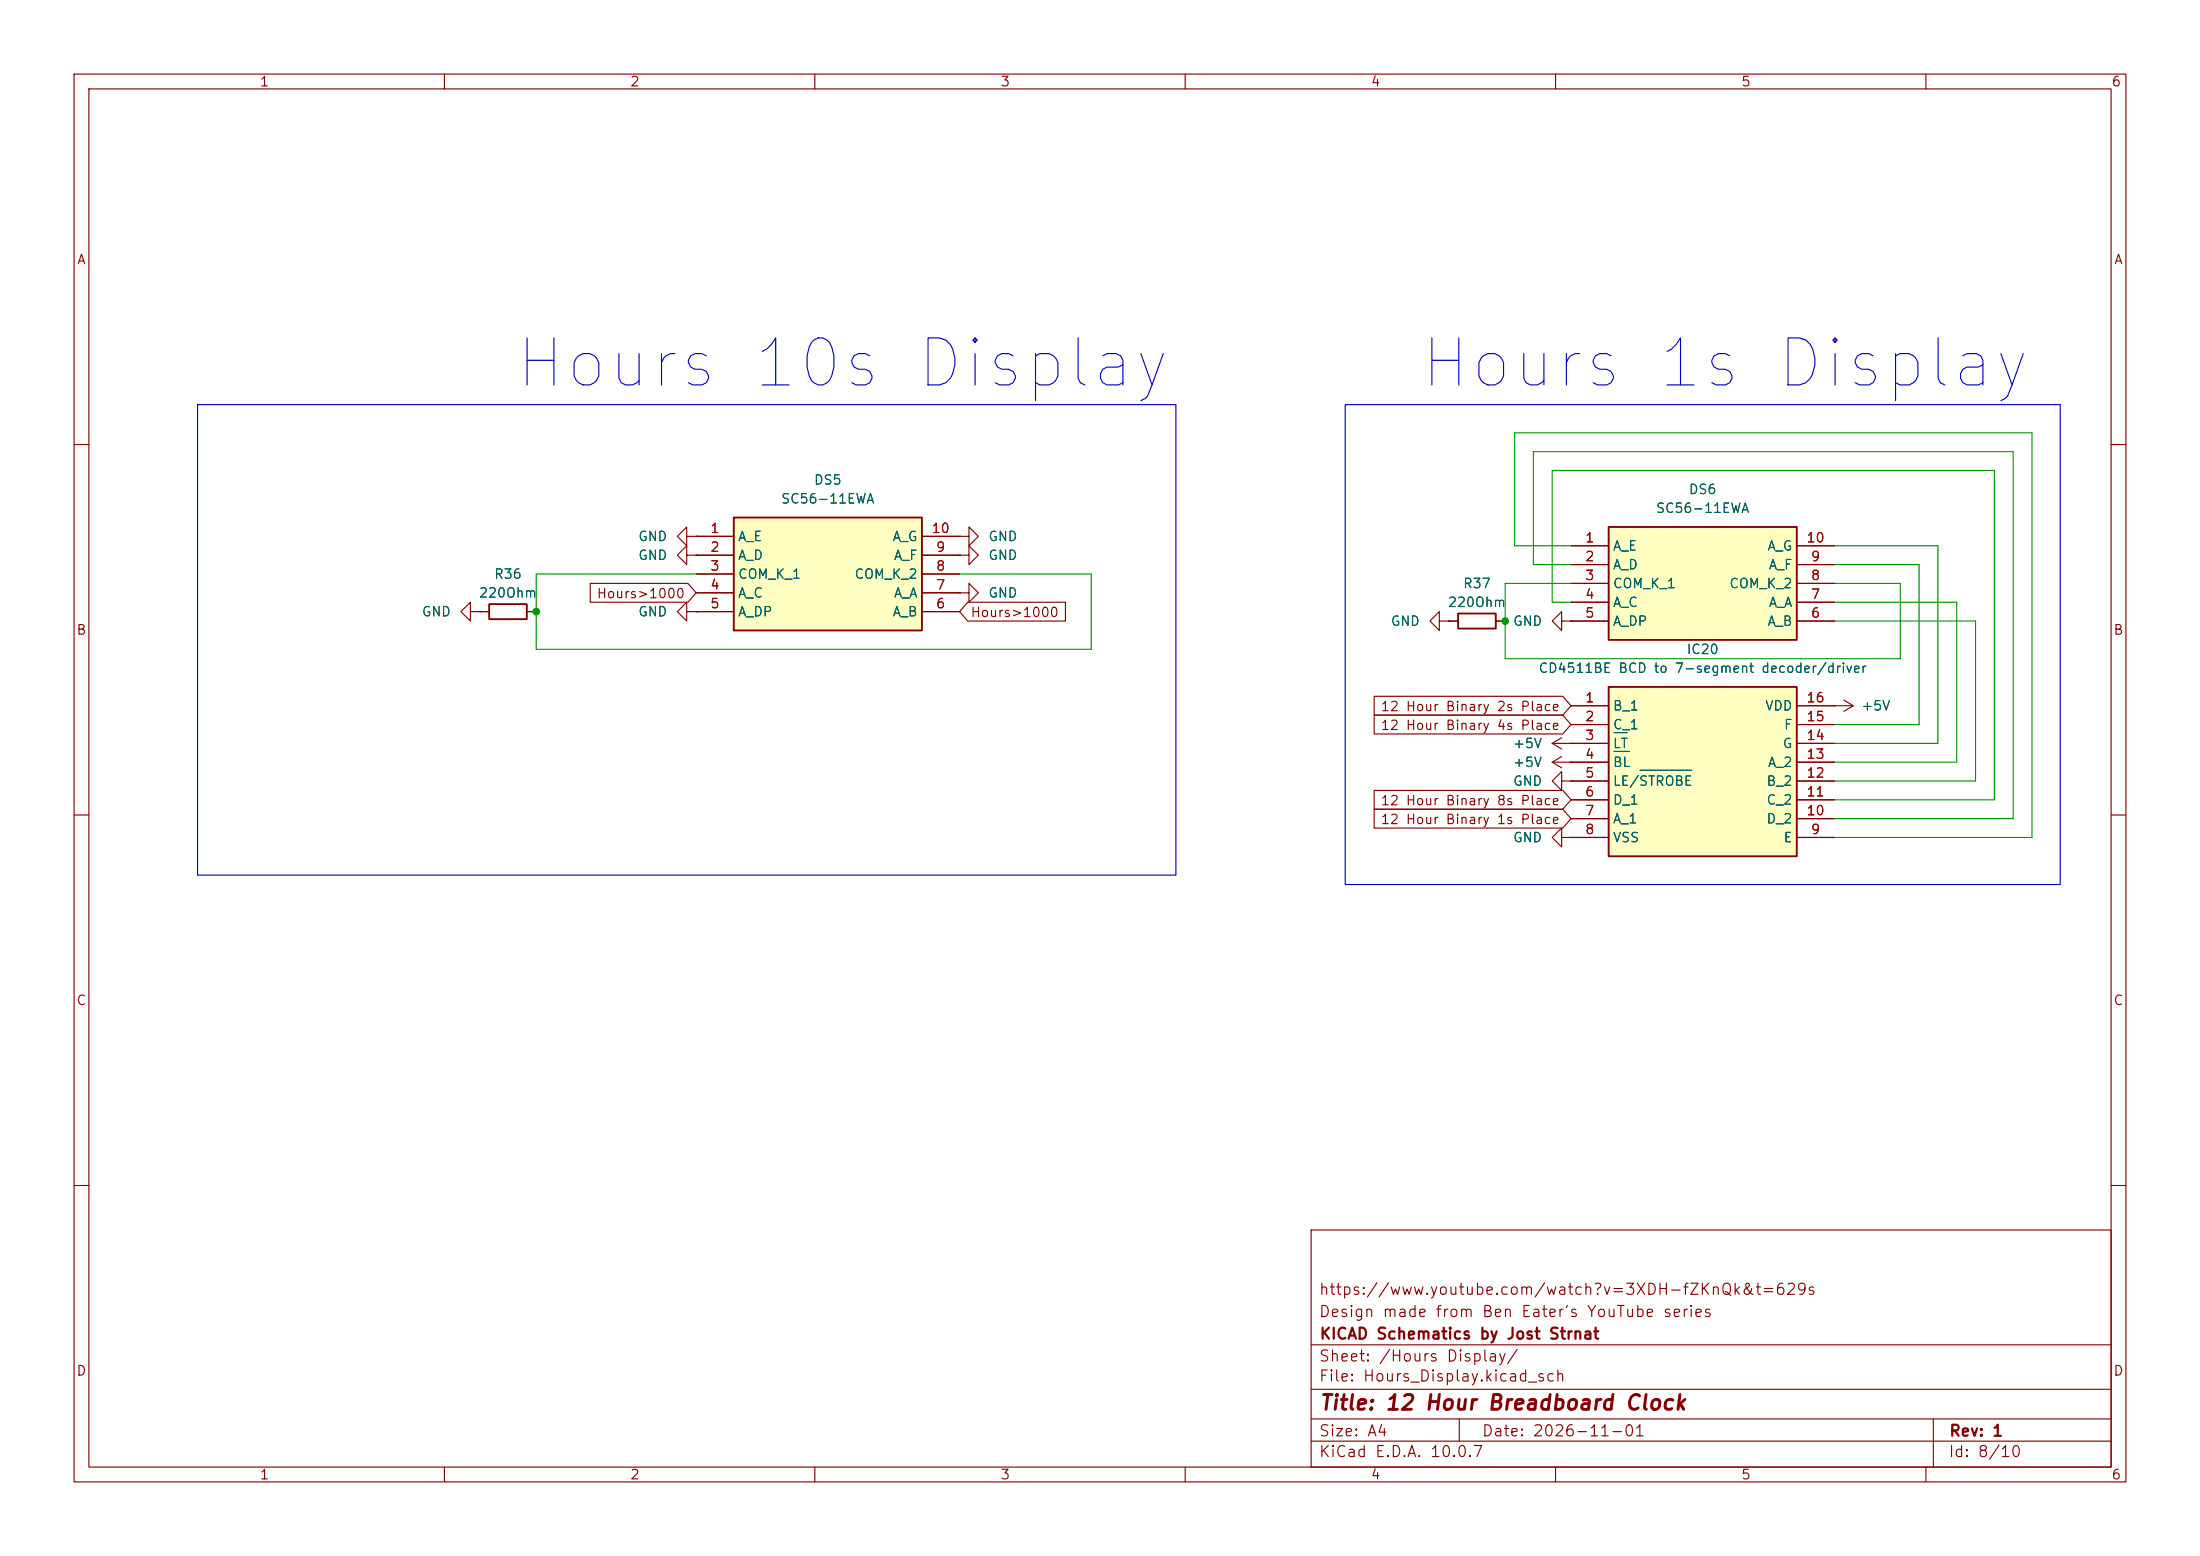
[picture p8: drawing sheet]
(kicad_sch
 (version 20260306)
 (generator "eeschema")
 (generator_version "10.0")
 (paper "A4")
 (title_block
  (title "12 Hour Breadboard Clock")
  (date "2026-11-01")
  (rev "1")
  (company "KICAD Schematics by Jost Strnat")
  (comment 1 "Design made from Ben Eater's YouTube series")
  (comment 2 "https://www.youtube.com/watch?v=3XDH-fZKnQk&t=629s"))
 (lib_symbols
  (symbol "Device:R"
   (pin_numbers (hide yes))
   (pin_names
    (offset 0)) (exclude_from_sim no) (in_bom yes) (on_board yes)
   (in_pos_files yes)
   (duplicate_pin_numbers_are_jumpers no)
   (property "Reference" "R" (at 2.032 0 90) (show_name no) (do_not_autoplace no) (effects (font (size 1.27 1.27))))
   (property "Value" "R" (at 0 0 90) (show_name no) (do_not_autoplace no) (effects (font (size 1.27 1.27))))
   (property "Footprint" "" (at -1.778 0 90) (show_name no) (do_not_autoplace no) (hide yes) (effects (font (size 1.27 1.27))))
   (property "Datasheet" "" (at 0 0 0) (show_name no) (do_not_autoplace no) (hide yes) (effects (font (size 1.27 1.27))))
   (property "Description" "Resistor" (at 0 0 0) (show_name no) (do_not_autoplace no) (hide yes) (effects (font (size 1.27 1.27))))
   (symbol "R_0_1"
    (rectangle (start -1.016 -2.54) (end 1.016 2.54) (stroke (width 0.254) (type default)) (fill (type none))))
   (symbol "R_1_1"
    (pin passive line (at 0 3.81 270) (length 1.27) (name "" (effects (font (size 1.27 1.27)))) (number "1" (effects (font (size 1.27 1.27)))))
    (pin passive line (at 0 -3.81 90) (length 1.27) (name "" (effects (font (size 1.27 1.27)))) (number "2" (effects (font (size 1.27 1.27))))))
   (embedded_fonts no))
  (symbol "SamacSys_Parts:CD4511BE" (exclude_from_sim no) (in_bom yes) (on_board yes)
   (in_pos_files yes)
   (duplicate_pin_numbers_are_jumpers no)
   (property "Reference" "IC" (at 31.75 7.62 0) (show_name no) (do_not_autoplace no) (effects (font (size 1.27 1.27)) (justify left top)))
   (property "Value" "CD4511BE" (at 31.75 5.08 0) (show_name no) (do_not_autoplace no) (effects (font (size 1.27 1.27)) (justify left top)))
   (property "Footprint" "DIP794W53P254L1930H508Q16N" (at 31.75 -94.92 0) (show_name no) (do_not_autoplace no) (hide yes) (effects (font (size 1.27 1.27)) (justify left top)))
   (property "Datasheet" "http://www.ti.com/lit/gpn/cd4511b" (at 31.75 -194.92 0) (show_name no) (do_not_autoplace no) (hide yes) (effects (font (size 1.27 1.27)) (justify left top)))
   (property "Description" "CMOS BCD-to-7-Segment LED Latch Decoder Drivers" (at 0 0 0) (show_name no) (do_not_autoplace no) (hide yes) (effects (font (size 1.27 1.27))))
   (property "Height" "5.08" (at 31.75 -394.92 0) (show_name no) (do_not_autoplace no) (hide yes) (effects (font (size 1.27 1.27)) (justify left top)))
   (property "Mouser Part Number" "595-CD4511BE" (at 31.75 -494.92 0) (show_name no) (do_not_autoplace no) (hide yes) (effects (font (size 1.27 1.27)) (justify left top)))
   (property "Mouser Price/Stock" "https://www.mouser.co.uk/ProductDetail/Texas-Instruments/CD4511BE?qs=pt%2FIv5r0EPdhGGYgwfpYEw%3D%3D" (at 31.75 -594.92 0) (show_name no) (do_not_autoplace no) (hide yes) (effects (font (size 1.27 1.27)) (justify left top)))
   (property "Manufacturer_Name" "Texas Instruments" (at 31.75 -694.92 0) (show_name no) (do_not_autoplace no) (hide yes) (effects (font (size 1.27 1.27)) (justify left top)))
   (property "Manufacturer_Part_Number" "CD4511BE" (at 31.75 -794.92 0) (show_name no) (do_not_autoplace no) (hide yes) (effects (font (size 1.27 1.27)) (justify left top)))
   (symbol "CD4511BE_1_1"
    (rectangle (start 5.08 2.54) (end 30.48 -20.32) (stroke (width 0.254) (type default)) (fill (type background)))
    (pin passive line (at 0 0 0) (length 5.08) (name "B_1" (effects (font (size 1.27 1.27)))) (number "1" (effects (font (size 1.27 1.27)))))
    (pin passive line (at 0 -2.54 0) (length 5.08) (name "C_1" (effects (font (size 1.27 1.27)))) (number "2" (effects (font (size 1.27 1.27)))))
    (pin passive line (at 0 -5.08 0) (length 5.08) (name "~{LT}" (effects (font (size 1.27 1.27)))) (number "3" (effects (font (size 1.27 1.27)))))
    (pin passive line (at 0 -7.62 0) (length 5.08) (name "~{BL}" (effects (font (size 1.27 1.27)))) (number "4" (effects (font (size 1.27 1.27)))))
    (pin passive line (at 0 -10.16 0) (length 5.08) (name "LE/~{STROBE}" (effects (font (size 1.27 1.27)))) (number "5" (effects (font (size 1.27 1.27)))))
    (pin passive line (at 0 -12.7 0) (length 5.08) (name "D_1" (effects (font (size 1.27 1.27)))) (number "6" (effects (font (size 1.27 1.27)))))
    (pin passive line (at 0 -15.24 0) (length 5.08) (name "A_1" (effects (font (size 1.27 1.27)))) (number "7" (effects (font (size 1.27 1.27)))))
    (pin passive line (at 0 -17.78 0) (length 5.08) (name "VSS" (effects (font (size 1.27 1.27)))) (number "8" (effects (font (size 1.27 1.27)))))
    (pin passive line (at 35.56 -17.78 180) (length 5.08) (name "E" (effects (font (size 1.27 1.27)))) (number "9" (effects (font (size 1.27 1.27)))))
    (pin passive line (at 35.56 -15.24 180) (length 5.08) (name "D_2" (effects (font (size 1.27 1.27)))) (number "10" (effects (font (size 1.27 1.27)))))
    (pin passive line (at 35.56 -12.7 180) (length 5.08) (name "C_2" (effects (font (size 1.27 1.27)))) (number "11" (effects (font (size 1.27 1.27)))))
    (pin passive line (at 35.56 -10.16 180) (length 5.08) (name "B_2" (effects (font (size 1.27 1.27)))) (number "12" (effects (font (size 1.27 1.27)))))
    (pin passive line (at 35.56 -7.62 180) (length 5.08) (name "A_2" (effects (font (size 1.27 1.27)))) (number "13" (effects (font (size 1.27 1.27)))))
    (pin passive line (at 35.56 -5.08 180) (length 5.08) (name "G" (effects (font (size 1.27 1.27)))) (number "14" (effects (font (size 1.27 1.27)))))
    (pin passive line (at 35.56 -2.54 180) (length 5.08) (name "F" (effects (font (size 1.27 1.27)))) (number "15" (effects (font (size 1.27 1.27)))))
    (pin passive line (at 35.56 0 180) (length 5.08) (name "VDD" (effects (font (size 1.27 1.27)))) (number "16" (effects (font (size 1.27 1.27))))))
   (embedded_fonts no))
  (symbol "SamacSys_Parts:SC56-11EWA" (exclude_from_sim no) (in_bom yes) (on_board yes)
   (in_pos_files yes)
   (duplicate_pin_numbers_are_jumpers no)
   (property "Reference" "DS" (at 31.75 7.62 0) (show_name no) (do_not_autoplace no) (effects (font (size 1.27 1.27)) (justify left top)))
   (property "Value" "SC56-11EWA" (at 31.75 5.08 0) (show_name no) (do_not_autoplace no) (effects (font (size 1.27 1.27)) (justify left top)))
   (property "Footprint" "DIPS1524W75P254L1270H825Q10N" (at 31.75 -94.92 0) (show_name no) (do_not_autoplace no) (hide yes) (effects (font (size 1.27 1.27)) (justify left top)))
   (property "Datasheet" "https://www.digikey.com/en/products/detail/kingbright/SC56-11EWA/2163728?s=N4IgTCBcDaIMoGECsA2AtARgwUQOoEEQBdAXyA" (at 31.75 -194.92 0) (show_name no) (do_not_autoplace no) (hide yes) (effects (font (size 1.27 1.27)) (justify left top)))
   (property "Description" "Display Modules - LED Character and Numeric Red 7-Segment 1 Character Common Cathode 2V 20mA 0.750\" H x 0.500\" W x 0.315\" D (19.05mm x 12.70mm x 8.00mm) 10-DIP (0.600\", 15.24mm)" (at 0 0 0) (show_name no) (do_not_autoplace no) (hide yes) (effects (font (size 1.27 1.27))))
   (property "Height" "8.25" (at 31.75 -394.92 0) (show_name no) (do_not_autoplace no) (hide yes) (effects (font (size 1.27 1.27)) (justify left top)))
   (property "Mouser Part Number" "604-SC56-11EWA" (at 31.75 -494.92 0) (show_name no) (do_not_autoplace no) (hide yes) (effects (font (size 1.27 1.27)) (justify left top)))
   (property "Mouser Price/Stock" "https://www.mouser.co.uk/ProductDetail/Kingbright/SC56-11EWA?qs=y3UkhjaxUTZA9319us7IBQ%3D%3D" (at 31.75 -594.92 0) (show_name no) (do_not_autoplace no) (hide yes) (effects (font (size 1.27 1.27)) (justify left top)))
   (property "Manufacturer_Name" "Kingbright" (at 31.75 -694.92 0) (show_name no) (do_not_autoplace no) (hide yes) (effects (font (size 1.27 1.27)) (justify left top)))
   (property "Manufacturer_Part_Number" "SC56-11EWA" (at 31.75 -794.92 0) (show_name no) (do_not_autoplace no) (hide yes) (effects (font (size 1.27 1.27)) (justify left top)))
   (symbol "SC56-11EWA_1_1"
    (rectangle (start 5.08 2.54) (end 30.48 -12.7) (stroke (width 0.254) (type default)) (fill (type background)))
    (pin passive line (at 0 0 0) (length 5.08) (name "A_E" (effects (font (size 1.27 1.27)))) (number "1" (effects (font (size 1.27 1.27)))))
    (pin passive line (at 0 -2.54 0) (length 5.08) (name "A_D" (effects (font (size 1.27 1.27)))) (number "2" (effects (font (size 1.27 1.27)))))
    (pin passive line (at 0 -5.08 0) (length 5.08) (name "COM_K_1" (effects (font (size 1.27 1.27)))) (number "3" (effects (font (size 1.27 1.27)))))
    (pin passive line (at 0 -7.62 0) (length 5.08) (name "A_C" (effects (font (size 1.27 1.27)))) (number "4" (effects (font (size 1.27 1.27)))))
    (pin passive line (at 0 -10.16 0) (length 5.08) (name "A_DP" (effects (font (size 1.27 1.27)))) (number "5" (effects (font (size 1.27 1.27)))))
    (pin passive line (at 35.56 -10.16 180) (length 5.08) (name "A_B" (effects (font (size 1.27 1.27)))) (number "6" (effects (font (size 1.27 1.27)))))
    (pin passive line (at 35.56 -7.62 180) (length 5.08) (name "A_A" (effects (font (size 1.27 1.27)))) (number "7" (effects (font (size 1.27 1.27)))))
    (pin passive line (at 35.56 -5.08 180) (length 5.08) (name "COM_K_2" (effects (font (size 1.27 1.27)))) (number "8" (effects (font (size 1.27 1.27)))))
    (pin passive line (at 35.56 -2.54 180) (length 5.08) (name "A_F" (effects (font (size 1.27 1.27)))) (number "9" (effects (font (size 1.27 1.27)))))
    (pin passive line (at 35.56 0 180) (length 5.08) (name "A_G" (effects (font (size 1.27 1.27)))) (number "10" (effects (font (size 1.27 1.27))))))
   (embedded_fonts no))
  (symbol "power:+5V"
   (power global)
   (pin_numbers (hide yes))
   (pin_names
    (offset 0) (hide yes)) (exclude_from_sim no) (in_bom yes) (on_board yes)
   (in_pos_files yes)
   (duplicate_pin_numbers_are_jumpers no)
   (property "Reference" "#PWR" (at 0 -3.81 0) (show_name no) (do_not_autoplace no) (hide yes) (effects (font (size 1.27 1.27))))
   (property "Value" "+5V" (at 0 3.556 0) (show_name no) (do_not_autoplace no) (effects (font (size 1.27 1.27))))
   (property "Footprint" "" (at 0 0 0) (show_name no) (do_not_autoplace no) (hide yes) (effects (font (size 1.27 1.27))))
   (property "Datasheet" "" (at 0 0 0) (show_name no) (do_not_autoplace no) (hide yes) (effects (font (size 1.27 1.27))))
   (property "Description" "Power symbol creates a global label with name \"+5V\"" (at 0 0 0) (show_name no) (do_not_autoplace no) (hide yes) (effects (font (size 1.27 1.27))))
   (symbol "+5V_0_1"
    (polyline (pts (xy -0.762 1.27) (xy 0 2.54)) (stroke (width 0) (type default)) (fill (type none)))
    (polyline (pts (xy 0 2.54) (xy 0.762 1.27)) (stroke (width 0) (type default)) (fill (type none)))
    (polyline (pts (xy 0 0) (xy 0 2.54)) (stroke (width 0) (type default)) (fill (type none))))
   (symbol "+5V_1_1"
    (pin power_in line (at 0 0 90) (length 0) (name "" (effects (font (size 1.27 1.27)))) (number "1" (effects (font (size 1.27 1.27))))))
   (embedded_fonts no))
  (symbol "power:GND"
   (power global)
   (pin_numbers (hide yes))
   (pin_names
    (offset 0) (hide yes)) (exclude_from_sim no) (in_bom yes) (on_board yes)
   (in_pos_files yes)
   (duplicate_pin_numbers_are_jumpers no)
   (property "Reference" "#PWR" (at 0 -6.35 0) (show_name no) (do_not_autoplace no) (hide yes) (effects (font (size 1.27 1.27))))
   (property "Value" "GND" (at 0 -3.81 0) (show_name no) (do_not_autoplace no) (effects (font (size 1.27 1.27))))
   (property "Footprint" "" (at 0 0 0) (show_name no) (do_not_autoplace no) (hide yes) (effects (font (size 1.27 1.27))))
   (property "Datasheet" "" (at 0 0 0) (show_name no) (do_not_autoplace no) (hide yes) (effects (font (size 1.27 1.27))))
   (property "Description" "Power symbol creates a global label with name \"GND\" , ground" (at 0 0 0) (show_name no) (do_not_autoplace no) (hide yes) (effects (font (size 1.27 1.27))))
   (symbol "GND_0_1"
    (polyline (pts (xy 0 0) (xy 0 -1.27) (xy 1.27 -1.27) (xy 0 -2.54) (xy -1.27 -1.27) (xy 0 -1.27)) (stroke (width 0) (type default)) (fill (type none))))
   (symbol "GND_1_1"
    (pin power_in line (at 0 0 270) (length 0) (name "" (effects (font (size 1.27 1.27)))) (number "1" (effects (font (size 1.27 1.27))))))
   (embedded_fonts no)))
 (rectangle
  (start 181.61 54.61)
  (end 278.13 119.38)
  (stroke (width 0) (type default))
  (fill (type none)))
 (rectangle
  (start 26.67 54.61)
  (end 158.75 118.11)
  (stroke (width 0) (type default))
  (fill (type none)))
 (text "Hours 10s Display"
  (exclude_from_sim no)
  (at 113.792 49.276 0)
  (effects (font (size 6.35 6.35))))
 (text "Hours 1s Display"
  (exclude_from_sim no)
  (at 232.918 49.276 0)
  (effects (font (size 6.35 6.35))))
 (junction
  (at 203.2 83.82)
  (diameter 0)
  (color 0 0 0 0))
 (junction
  (at 72.39 82.55)
  (diameter 0)
  (color 0 0 0 0))
 (wire
  (pts (xy 256.54 88.9) (xy 203.2 88.9))
  (stroke (width 0) (type default)))
 (wire
  (pts (xy 72.39 77.47) (xy 93.98 77.47))
  (stroke (width 0) (type default)))
 (wire
  (pts (xy 209.55 81.28) (xy 212.09 81.28))
  (stroke (width 0) (type default)))
 (wire
  (pts (xy 247.65 102.87) (xy 264.16 102.87))
  (stroke (width 0) (type default)))
 (wire
  (pts (xy 259.08 76.2) (xy 247.65 76.2))
  (stroke (width 0) (type default)))
 (wire
  (pts (xy 129.54 77.47) (xy 147.32 77.47))
  (stroke (width 0) (type default)))
 (wire
  (pts (xy 269.24 107.95) (xy 269.24 63.5))
  (stroke (width 0) (type default)))
 (wire
  (pts (xy 247.65 113.03) (xy 274.32 113.03))
  (stroke (width 0) (type default)))
 (wire
  (pts (xy 247.65 105.41) (xy 266.7 105.41))
  (stroke (width 0) (type default)))
 (wire
  (pts (xy 147.32 77.47) (xy 147.32 87.63))
  (stroke (width 0) (type default)))
 (wire
  (pts (xy 247.65 100.33) (xy 261.62 100.33))
  (stroke (width 0) (type default)))
 (wire
  (pts (xy 203.2 78.74) (xy 212.09 78.74))
  (stroke (width 0) (type default)))
 (wire
  (pts (xy 261.62 73.66) (xy 247.65 73.66))
  (stroke (width 0) (type default)))
 (wire
  (pts (xy 147.32 87.63) (xy 72.39 87.63))
  (stroke (width 0) (type default)))
 (wire
  (pts (xy 207.01 60.96) (xy 207.01 76.2))
  (stroke (width 0) (type default)))
 (wire
  (pts (xy 247.65 110.49) (xy 271.78 110.49))
  (stroke (width 0) (type default)))
 (wire
  (pts (xy 261.62 100.33) (xy 261.62 73.66))
  (stroke (width 0) (type default)))
 (wire
  (pts (xy 271.78 60.96) (xy 207.01 60.96))
  (stroke (width 0) (type default)))
 (wire
  (pts (xy 72.39 77.47) (xy 72.39 82.55))
  (stroke (width 0) (type default)))
 (wire
  (pts (xy 256.54 78.74) (xy 256.54 88.9))
  (stroke (width 0) (type default)))
 (wire
  (pts (xy 207.01 76.2) (xy 212.09 76.2))
  (stroke (width 0) (type default)))
 (wire
  (pts (xy 269.24 63.5) (xy 209.55 63.5))
  (stroke (width 0) (type default)))
 (wire
  (pts (xy 204.47 73.66) (xy 212.09 73.66))
  (stroke (width 0) (type default)))
 (wire
  (pts (xy 203.2 83.82) (xy 203.2 88.9))
  (stroke (width 0) (type default)))
 (wire
  (pts (xy 204.47 58.42) (xy 204.47 73.66))
  (stroke (width 0) (type default)))
 (wire
  (pts (xy 247.65 78.74) (xy 256.54 78.74))
  (stroke (width 0) (type default)))
 (wire
  (pts (xy 264.16 102.87) (xy 264.16 81.28))
  (stroke (width 0) (type default)))
 (wire
  (pts (xy 203.2 78.74) (xy 203.2 83.82))
  (stroke (width 0) (type default)))
 (wire
  (pts (xy 271.78 110.49) (xy 271.78 60.96))
  (stroke (width 0) (type default)))
 (wire
  (pts (xy 72.39 82.55) (xy 72.39 87.63))
  (stroke (width 0) (type default)))
 (wire
  (pts (xy 247.65 97.79) (xy 259.08 97.79))
  (stroke (width 0) (type default)))
 (wire
  (pts (xy 209.55 63.5) (xy 209.55 81.28))
  (stroke (width 0) (type default)))
 (wire
  (pts (xy 274.32 113.03) (xy 274.32 58.42))
  (stroke (width 0) (type default)))
 (wire
  (pts (xy 266.7 83.82) (xy 247.65 83.82))
  (stroke (width 0) (type default)))
 (wire
  (pts (xy 266.7 105.41) (xy 266.7 83.82))
  (stroke (width 0) (type default)))
 (wire
  (pts (xy 247.65 107.95) (xy 269.24 107.95))
  (stroke (width 0) (type default)))
 (wire
  (pts (xy 259.08 97.79) (xy 259.08 76.2))
  (stroke (width 0) (type default)))
 (wire
  (pts (xy 264.16 81.28) (xy 247.65 81.28))
  (stroke (width 0) (type default)))
 (wire
  (pts (xy 274.32 58.42) (xy 204.47 58.42))
  (stroke (width 0) (type default)))
 (global_label "Hours>1000"
  (shape input)
  (at 129.54 82.55 0)
  (fields_autoplaced yes)
  (effects (font (size 1.27 1.27)) (justify left))
  (property "Intersheetrefs" "${INTERSHEET_REFS}" (at 144.3784 82.55 0) (hide yes) (show_name no) (do_not_autoplace no) (effects (font (size 1.27 1.27)) (justify left))))
 (global_label "12 Hour Binary 1s Place"
  (shape input)
  (at 212.09 110.49 180)
  (fields_autoplaced yes)
  (effects (font (size 1.27 1.27)) (justify right))
  (property "Intersheetrefs" "${INTERSHEET_REFS}" (at 184.9751 110.49 0) (hide yes) (show_name no) (do_not_autoplace no) (effects (font (size 1.27 1.27)) (justify right))))
 (global_label "12 Hour Binary 8s Place"
  (shape input)
  (at 212.09 107.95 180)
  (fields_autoplaced yes)
  (effects (font (size 1.27 1.27)) (justify right))
  (property "Intersheetrefs" "${INTERSHEET_REFS}" (at 184.9751 107.95 0) (hide yes) (show_name no) (do_not_autoplace no) (effects (font (size 1.27 1.27)) (justify right))))
 (global_label "Hours>1000"
  (shape input)
  (at 93.98 80.01 180)
  (fields_autoplaced yes)
  (effects (font (size 1.27 1.27)) (justify right))
  (property "Intersheetrefs" "${INTERSHEET_REFS}" (at 79.1416 80.01 0) (hide yes) (show_name no) (do_not_autoplace no) (effects (font (size 1.27 1.27)) (justify right))))
 (global_label "12 Hour Binary 4s Place"
  (shape input)
  (at 212.09 97.79 180)
  (fields_autoplaced yes)
  (effects (font (size 1.27 1.27)) (justify right))
  (property "Intersheetrefs" "${INTERSHEET_REFS}" (at 184.9751 97.79 0) (hide yes) (show_name no) (do_not_autoplace no) (effects (font (size 1.27 1.27)) (justify right))))
 (global_label "12 Hour Binary 2s Place"
  (shape input)
  (at 212.09 95.25 180)
  (fields_autoplaced yes)
  (effects (font (size 1.27 1.27)) (justify right))
  (property "Intersheetrefs" "${INTERSHEET_REFS}" (at 184.9751 95.25 0) (hide yes) (show_name no) (do_not_autoplace no) (effects (font (size 1.27 1.27)) (justify right))))
 (symbol
  (lib_id "power:GND")
  (at 93.98 74.93 270)
  (unit 1)
  (body_style 1)
  (exclude_from_sim no)
  (in_bom yes)
  (on_board yes)
  (in_pos_files yes)
  (dnp no)
  (fields_autoplaced yes)
  (property "Reference" "#PWR0113" (at 87.63 74.93 0) (hide yes) (show_name no) (do_not_autoplace no) (effects (font (size 1.27 1.27))))
  (property "Value" "GND" (at 90.17 74.9299 90) (show_name no) (do_not_autoplace no) (effects (font (size 1.27 1.27)) (justify right)))
  (property "Footprint" "" (at 93.98 74.93 0) (hide yes) (show_name no) (do_not_autoplace no) (effects (font (size 1.27 1.27))))
  (property "Datasheet" "" (at 93.98 74.93 0) (hide yes) (show_name no) (do_not_autoplace no) (effects (font (size 1.27 1.27))))
  (property "Description" "Power symbol creates a global label with name \"GND\" , ground" (at 93.98 74.93 0) (hide yes) (show_name no) (do_not_autoplace no) (effects (font (size 1.27 1.27))))
  (pin "1"))
 (symbol
  (lib_id "power:GND")
  (at 195.58 83.82 270)
  (unit 1)
  (body_style 1)
  (exclude_from_sim no)
  (in_bom yes)
  (on_board yes)
  (in_pos_files yes)
  (dnp no)
  (fields_autoplaced yes)
  (property "Reference" "#PWR079" (at 189.23 83.82 0) (hide yes) (show_name no) (do_not_autoplace no) (effects (font (size 1.27 1.27))))
  (property "Value" "GND" (at 191.77 83.8199 90) (show_name no) (do_not_autoplace no) (effects (font (size 1.27 1.27)) (justify right)))
  (property "Footprint" "" (at 195.58 83.82 0) (hide yes) (show_name no) (do_not_autoplace no) (effects (font (size 1.27 1.27))))
  (property "Datasheet" "" (at 195.58 83.82 0) (hide yes) (show_name no) (do_not_autoplace no) (effects (font (size 1.27 1.27))))
  (property "Description" "Power symbol creates a global label with name \"GND\" , ground" (at 195.58 83.82 0) (hide yes) (show_name no) (do_not_autoplace no) (effects (font (size 1.27 1.27))))
  (pin "1"))
 (symbol
  (lib_id "power:GND")
  (at 129.54 80.01 90)
  (unit 1)
  (body_style 1)
  (exclude_from_sim no)
  (in_bom yes)
  (on_board yes)
  (in_pos_files yes)
  (dnp no)
  (fields_autoplaced yes)
  (property "Reference" "#PWR0144" (at 135.89 80.01 0) (hide yes) (show_name no) (do_not_autoplace no) (effects (font (size 1.27 1.27))))
  (property "Value" "GND" (at 133.35 80.0099 90) (show_name no) (do_not_autoplace no) (effects (font (size 1.27 1.27)) (justify right)))
  (property "Footprint" "" (at 129.54 80.01 0) (hide yes) (show_name no) (do_not_autoplace no) (effects (font (size 1.27 1.27))))
  (property "Datasheet" "" (at 129.54 80.01 0) (hide yes) (show_name no) (do_not_autoplace no) (effects (font (size 1.27 1.27))))
  (property "Description" "Power symbol creates a global label with name \"GND\" , ground" (at 129.54 80.01 0) (hide yes) (show_name no) (do_not_autoplace no) (effects (font (size 1.27 1.27))))
  (pin "1"))
 (symbol
  (lib_id "power:GND")
  (at 129.54 74.93 90)
  (unit 1)
  (body_style 1)
  (exclude_from_sim no)
  (in_bom yes)
  (on_board yes)
  (in_pos_files yes)
  (dnp no)
  (fields_autoplaced yes)
  (property "Reference" "#PWR0117" (at 135.89 74.93 0) (hide yes) (show_name no) (do_not_autoplace no) (effects (font (size 1.27 1.27))))
  (property "Value" "GND" (at 133.35 74.9299 90) (show_name no) (do_not_autoplace no) (effects (font (size 1.27 1.27)) (justify right)))
  (property "Footprint" "" (at 129.54 74.93 0) (hide yes) (show_name no) (do_not_autoplace no) (effects (font (size 1.27 1.27))))
  (property "Datasheet" "" (at 129.54 74.93 0) (hide yes) (show_name no) (do_not_autoplace no) (effects (font (size 1.27 1.27))))
  (property "Description" "Power symbol creates a global label with name \"GND\" , ground" (at 129.54 74.93 0) (hide yes) (show_name no) (do_not_autoplace no) (effects (font (size 1.27 1.27))))
  (pin "1"))
 (symbol
  (lib_id "power:GND")
  (at 212.09 113.03 270)
  (unit 1)
  (body_style 1)
  (exclude_from_sim no)
  (in_bom yes)
  (on_board yes)
  (in_pos_files yes)
  (dnp no)
  (fields_autoplaced yes)
  (property "Reference" "#PWR064" (at 205.74 113.03 0) (hide yes) (show_name no) (do_not_autoplace no) (effects (font (size 1.27 1.27))))
  (property "Value" "GND" (at 208.28 113.0299 90) (show_name no) (do_not_autoplace no) (effects (font (size 1.27 1.27)) (justify right)))
  (property "Footprint" "" (at 212.09 113.03 0) (hide yes) (show_name no) (do_not_autoplace no) (effects (font (size 1.27 1.27))))
  (property "Datasheet" "" (at 212.09 113.03 0) (hide yes) (show_name no) (do_not_autoplace no) (effects (font (size 1.27 1.27))))
  (property "Description" "Power symbol creates a global label with name \"GND\" , ground" (at 212.09 113.03 0) (hide yes) (show_name no) (do_not_autoplace no) (effects (font (size 1.27 1.27))))
  (pin "1"))
 (symbol
  (lib_id "power:+5V")
  (at 212.09 100.33 90)
  (unit 1)
  (body_style 1)
  (exclude_from_sim no)
  (in_bom yes)
  (on_board yes)
  (in_pos_files yes)
  (dnp no)
  (fields_autoplaced yes)
  (property "Reference" "#PWR053" (at 215.9 100.33 0) (hide yes) (show_name no) (do_not_autoplace no) (effects (font (size 1.27 1.27))))
  (property "Value" "+5V" (at 208.28 100.3299 90) (show_name no) (do_not_autoplace no) (effects (font (size 1.27 1.27)) (justify left)))
  (property "Footprint" "" (at 212.09 100.33 0) (hide yes) (show_name no) (do_not_autoplace no) (effects (font (size 1.27 1.27))))
  (property "Datasheet" "" (at 212.09 100.33 0) (hide yes) (show_name no) (do_not_autoplace no) (effects (font (size 1.27 1.27))))
  (property "Description" "Power symbol creates a global label with name \"+5V\"" (at 212.09 100.33 0) (hide yes) (show_name no) (do_not_autoplace no) (effects (font (size 1.27 1.27))))
  (pin "1"))
 (symbol
  (lib_id "Device:R")
  (at 68.58 82.55 90)
  (unit 1)
  (body_style 1)
  (exclude_from_sim no)
  (in_bom yes)
  (on_board yes)
  (in_pos_files yes)
  (dnp no)
  (fields_autoplaced yes)
  (property "Reference" "R36" (at 68.58 77.47 90) (show_name no) (do_not_autoplace no) (effects (font (size 1.27 1.27))))
  (property "Value" "220Ohm" (at 68.58 80.01 90) (show_name no) (do_not_autoplace no) (effects (font (size 1.27 1.27))))
  (property "Footprint" "Resistor_THT:R_Axial_DIN0207_L6.3mm_D2.5mm_P10.16mm_Horizontal" (at 68.58 84.328 90) (hide yes) (show_name no) (do_not_autoplace no) (effects (font (size 1.27 1.27))))
  (property "Datasheet" "" (at 68.58 82.55 0) (hide yes) (show_name no) (do_not_autoplace no) (effects (font (size 1.27 1.27))))
  (property "Description" "Resistor" (at 68.58 82.55 0) (hide yes) (show_name no) (do_not_autoplace no) (effects (font (size 1.27 1.27))))
  (pin "1")
  (pin "2"))
 (symbol
  (lib_id "Device:R")
  (at 199.39 83.82 90)
  (unit 1)
  (body_style 1)
  (exclude_from_sim no)
  (in_bom yes)
  (on_board yes)
  (in_pos_files yes)
  (dnp no)
  (fields_autoplaced yes)
  (property "Reference" "R37" (at 199.39 78.74 90) (show_name no) (do_not_autoplace no) (effects (font (size 1.27 1.27))))
  (property "Value" "220Ohm" (at 199.39 81.28 90) (show_name no) (do_not_autoplace no) (effects (font (size 1.27 1.27))))
  (property "Footprint" "Resistor_THT:R_Axial_DIN0207_L6.3mm_D2.5mm_P10.16mm_Horizontal" (at 199.39 85.598 90) (hide yes) (show_name no) (do_not_autoplace no) (effects (font (size 1.27 1.27))))
  (property "Datasheet" "" (at 199.39 83.82 0) (hide yes) (show_name no) (do_not_autoplace no) (effects (font (size 1.27 1.27))))
  (property "Description" "Resistor" (at 199.39 83.82 0) (hide yes) (show_name no) (do_not_autoplace no) (effects (font (size 1.27 1.27))))
  (pin "1")
  (pin "2"))
 (symbol
  (lib_id "SamacSys_Parts:SC56-11EWA")
  (at 212.09 73.66 0)
  (unit 1)
  (body_style 1)
  (exclude_from_sim no)
  (in_bom yes)
  (on_board yes)
  (in_pos_files yes)
  (dnp no)
  (fields_autoplaced yes)
  (property "Reference" "DS6" (at 229.87 66.04 0) (show_name no) (do_not_autoplace no) (effects (font (size 1.27 1.27))))
  (property "Value" "SC56-11EWA" (at 229.87 68.58 0) (show_name no) (do_not_autoplace no) (effects (font (size 1.27 1.27))))
  (property "Footprint" "SamacSys_Parts:DIPS1524W75P254L1270H825Q10N" (at 243.84 168.58 0) (hide yes) (show_name no) (do_not_autoplace no) (effects (font (size 1.27 1.27)) (justify left top)))
  (property "Datasheet" "https://www.digikey.com/en/products/detail/kingbright/SC56-11EWA/2163728?s=N4IgTCBcDaIMoGECsA2AtARgwUQOoEEQBdAXyA" (at 243.84 268.58 0) (hide yes) (show_name no) (do_not_autoplace no) (effects (font (size 1.27 1.27)) (justify left top)))
  (property "Description" "Display Modules - LED Character and Numeric Red 7-Segment 1 Character Common Cathode 2V 20mA 0.750\" H x 0.500\" W x 0.315\" D (19.05mm x 12.70mm x 8.00mm) 10-DIP (0.600\", 15.24mm)" (at 212.09 73.66 0) (hide yes) (show_name no) (do_not_autoplace no) (effects (font (size 1.27 1.27))))
  (property "Height" "8.25" (at 243.84 468.58 0) (hide yes) (show_name no) (do_not_autoplace no) (effects (font (size 1.27 1.27)) (justify left top)))
  (property "Mouser Part Number" "604-SC56-11EWA" (at 243.84 568.58 0) (hide yes) (show_name no) (do_not_autoplace no) (effects (font (size 1.27 1.27)) (justify left top)))
  (property "Mouser Price/Stock" "https://www.mouser.co.uk/ProductDetail/Kingbright/SC56-11EWA?qs=y3UkhjaxUTZA9319us7IBQ%3D%3D" (at 243.84 668.58 0) (hide yes) (show_name no) (do_not_autoplace no) (effects (font (size 1.27 1.27)) (justify left top)))
  (property "Manufacturer_Name" "Kingbright" (at 243.84 768.58 0) (hide yes) (show_name no) (do_not_autoplace no) (effects (font (size 1.27 1.27)) (justify left top)))
  (property "Manufacturer_Part_Number" "SC56-11EWA" (at 243.84 868.58 0) (hide yes) (show_name no) (do_not_autoplace no) (effects (font (size 1.27 1.27)) (justify left top)))
  (pin "6")
  (pin "5")
  (pin "9")
  (pin "4")
  (pin "10")
  (pin "7")
  (pin "8")
  (pin "3")
  (pin "2")
  (pin "1"))
 (symbol
  (lib_id "power:GND")
  (at 64.77 82.55 270)
  (unit 1)
  (body_style 1)
  (exclude_from_sim no)
  (in_bom yes)
  (on_board yes)
  (in_pos_files yes)
  (dnp no)
  (fields_autoplaced yes)
  (property "Reference" "#PWR080" (at 58.42 82.55 0) (hide yes) (show_name no) (do_not_autoplace no) (effects (font (size 1.27 1.27))))
  (property "Value" "GND" (at 60.96 82.5499 90) (show_name no) (do_not_autoplace no) (effects (font (size 1.27 1.27)) (justify right)))
  (property "Footprint" "" (at 64.77 82.55 0) (hide yes) (show_name no) (do_not_autoplace no) (effects (font (size 1.27 1.27))))
  (property "Datasheet" "" (at 64.77 82.55 0) (hide yes) (show_name no) (do_not_autoplace no) (effects (font (size 1.27 1.27))))
  (property "Description" "Power symbol creates a global label with name \"GND\" , ground" (at 64.77 82.55 0) (hide yes) (show_name no) (do_not_autoplace no) (effects (font (size 1.27 1.27))))
  (pin "1"))
 (symbol
  (lib_id "power:GND")
  (at 93.98 72.39 270)
  (unit 1)
  (body_style 1)
  (exclude_from_sim no)
  (in_bom yes)
  (on_board yes)
  (in_pos_files yes)
  (dnp no)
  (fields_autoplaced yes)
  (property "Reference" "#PWR0112" (at 87.63 72.39 0) (hide yes) (show_name no) (do_not_autoplace no) (effects (font (size 1.27 1.27))))
  (property "Value" "GND" (at 90.17 72.3899 90) (show_name no) (do_not_autoplace no) (effects (font (size 1.27 1.27)) (justify right)))
  (property "Footprint" "" (at 93.98 72.39 0) (hide yes) (show_name no) (do_not_autoplace no) (effects (font (size 1.27 1.27))))
  (property "Datasheet" "" (at 93.98 72.39 0) (hide yes) (show_name no) (do_not_autoplace no) (effects (font (size 1.27 1.27))))
  (property "Description" "Power symbol creates a global label with name \"GND\" , ground" (at 93.98 72.39 0) (hide yes) (show_name no) (do_not_autoplace no) (effects (font (size 1.27 1.27))))
  (pin "1"))
 (symbol
  (lib_id "power:+5V")
  (at 247.65 95.25 270)
  (unit 1)
  (body_style 1)
  (exclude_from_sim no)
  (in_bom yes)
  (on_board yes)
  (in_pos_files yes)
  (dnp no)
  (property "Reference" "#PWR057" (at 243.84 95.25 0) (hide yes) (show_name no) (do_not_autoplace no) (effects (font (size 1.27 1.27))))
  (property "Value" "+5V" (at 251.206 95.25 90) (show_name no) (do_not_autoplace no) (effects (font (size 1.27 1.27)) (justify left)))
  (property "Footprint" "" (at 247.65 95.25 0) (hide yes) (show_name no) (do_not_autoplace no) (effects (font (size 1.27 1.27))))
  (property "Datasheet" "" (at 247.65 95.25 0) (hide yes) (show_name no) (do_not_autoplace no) (effects (font (size 1.27 1.27))))
  (property "Description" "Power symbol creates a global label with name \"+5V\"" (at 247.65 95.25 0) (hide yes) (show_name no) (do_not_autoplace no) (effects (font (size 1.27 1.27))))
  (pin "1"))
 (symbol
  (lib_id "SamacSys_Parts:SC56-11EWA")
  (at 93.98 72.39 0)
  (unit 1)
  (body_style 1)
  (exclude_from_sim no)
  (in_bom yes)
  (on_board yes)
  (in_pos_files yes)
  (dnp no)
  (fields_autoplaced yes)
  (property "Reference" "DS5" (at 111.76 64.77 0) (show_name no) (do_not_autoplace no) (effects (font (size 1.27 1.27))))
  (property "Value" "SC56-11EWA" (at 111.76 67.31 0) (show_name no) (do_not_autoplace no) (effects (font (size 1.27 1.27))))
  (property "Footprint" "SamacSys_Parts:DIPS1524W75P254L1270H825Q10N" (at 125.73 167.31 0) (hide yes) (show_name no) (do_not_autoplace no) (effects (font (size 1.27 1.27)) (justify left top)))
  (property "Datasheet" "https://www.digikey.com/en/products/detail/kingbright/SC56-11EWA/2163728?s=N4IgTCBcDaIMoGECsA2AtARgwUQOoEEQBdAXyA" (at 125.73 267.31 0) (hide yes) (show_name no) (do_not_autoplace no) (effects (font (size 1.27 1.27)) (justify left top)))
  (property "Description" "Display Modules - LED Character and Numeric Red 7-Segment 1 Character Common Cathode 2V 20mA 0.750\" H x 0.500\" W x 0.315\" D (19.05mm x 12.70mm x 8.00mm) 10-DIP (0.600\", 15.24mm)" (at 93.98 72.39 0) (hide yes) (show_name no) (do_not_autoplace no) (effects (font (size 1.27 1.27))))
  (property "Height" "8.25" (at 125.73 467.31 0) (hide yes) (show_name no) (do_not_autoplace no) (effects (font (size 1.27 1.27)) (justify left top)))
  (property "Mouser Part Number" "604-SC56-11EWA" (at 125.73 567.31 0) (hide yes) (show_name no) (do_not_autoplace no) (effects (font (size 1.27 1.27)) (justify left top)))
  (property "Mouser Price/Stock" "https://www.mouser.co.uk/ProductDetail/Kingbright/SC56-11EWA?qs=y3UkhjaxUTZA9319us7IBQ%3D%3D" (at 125.73 667.31 0) (hide yes) (show_name no) (do_not_autoplace no) (effects (font (size 1.27 1.27)) (justify left top)))
  (property "Manufacturer_Name" "Kingbright" (at 125.73 767.31 0) (hide yes) (show_name no) (do_not_autoplace no) (effects (font (size 1.27 1.27)) (justify left top)))
  (property "Manufacturer_Part_Number" "SC56-11EWA" (at 125.73 867.31 0) (hide yes) (show_name no) (do_not_autoplace no) (effects (font (size 1.27 1.27)) (justify left top)))
  (pin "6")
  (pin "5")
  (pin "9")
  (pin "4")
  (pin "10")
  (pin "7")
  (pin "8")
  (pin "3")
  (pin "2")
  (pin "1"))
 (symbol
  (lib_id "power:GND")
  (at 129.54 72.39 90)
  (unit 1)
  (body_style 1)
  (exclude_from_sim no)
  (in_bom yes)
  (on_board yes)
  (in_pos_files yes)
  (dnp no)
  (fields_autoplaced yes)
  (property "Reference" "#PWR0114" (at 135.89 72.39 0) (hide yes) (show_name no) (do_not_autoplace no) (effects (font (size 1.27 1.27))))
  (property "Value" "GND" (at 133.35 72.3899 90) (show_name no) (do_not_autoplace no) (effects (font (size 1.27 1.27)) (justify right)))
  (property "Footprint" "" (at 129.54 72.39 0) (hide yes) (show_name no) (do_not_autoplace no) (effects (font (size 1.27 1.27))))
  (property "Datasheet" "" (at 129.54 72.39 0) (hide yes) (show_name no) (do_not_autoplace no) (effects (font (size 1.27 1.27))))
  (property "Description" "Power symbol creates a global label with name \"GND\" , ground" (at 129.54 72.39 0) (hide yes) (show_name no) (do_not_autoplace no) (effects (font (size 1.27 1.27))))
  (pin "1"))
 (symbol
  (lib_id "power:+5V")
  (at 212.09 102.87 90)
  (unit 1)
  (body_style 1)
  (exclude_from_sim no)
  (in_bom yes)
  (on_board yes)
  (in_pos_files yes)
  (dnp no)
  (fields_autoplaced yes)
  (property "Reference" "#PWR071" (at 215.9 102.87 0) (hide yes) (show_name no) (do_not_autoplace no) (effects (font (size 1.27 1.27))))
  (property "Value" "+5V" (at 208.28 102.8699 90) (show_name no) (do_not_autoplace no) (effects (font (size 1.27 1.27)) (justify left)))
  (property "Footprint" "" (at 212.09 102.87 0) (hide yes) (show_name no) (do_not_autoplace no) (effects (font (size 1.27 1.27))))
  (property "Datasheet" "" (at 212.09 102.87 0) (hide yes) (show_name no) (do_not_autoplace no) (effects (font (size 1.27 1.27))))
  (property "Description" "Power symbol creates a global label with name \"+5V\"" (at 212.09 102.87 0) (hide yes) (show_name no) (do_not_autoplace no) (effects (font (size 1.27 1.27))))
  (pin "1"))
 (symbol
  (lib_id "SamacSys_Parts:CD4511BE")
  (at 212.09 95.25 0)
  (unit 1)
  (body_style 1)
  (exclude_from_sim no)
  (in_bom yes)
  (on_board yes)
  (in_pos_files yes)
  (dnp no)
  (fields_autoplaced yes)
  (property "Reference" "IC20" (at 229.87 87.63 0) (show_name no) (do_not_autoplace no) (effects (font (size 1.27 1.27))))
  (property "Value" "CD4511BE BCD to 7-segment decoder/driver" (at 229.87 90.17 0) (show_name no) (do_not_autoplace no) (effects (font (size 1.27 1.27))))
  (property "Footprint" "SamacSys_Parts:DIP794W53P254L1930H508Q16N" (at 243.84 190.17 0) (hide yes) (show_name no) (do_not_autoplace no) (effects (font (size 1.27 1.27)) (justify left top)))
  (property "Datasheet" "http://www.ti.com/lit/gpn/cd4511b" (at 243.84 290.17 0) (hide yes) (show_name no) (do_not_autoplace no) (effects (font (size 1.27 1.27)) (justify left top)))
  (property "Description" "CMOS BCD-to-7-Segment LED Latch Decoder Drivers" (at 212.09 95.25 0) (hide yes) (show_name no) (do_not_autoplace no) (effects (font (size 1.27 1.27))))
  (property "Height" "5.08" (at 243.84 490.17 0) (hide yes) (show_name no) (do_not_autoplace no) (effects (font (size 1.27 1.27)) (justify left top)))
  (property "Mouser Part Number" "595-CD4511BE" (at 243.84 590.17 0) (hide yes) (show_name no) (do_not_autoplace no) (effects (font (size 1.27 1.27)) (justify left top)))
  (property "Mouser Price/Stock" "https://www.mouser.co.uk/ProductDetail/Texas-Instruments/CD4511BE?qs=pt%2FIv5r0EPdhGGYgwfpYEw%3D%3D" (at 243.84 690.17 0) (hide yes) (show_name no) (do_not_autoplace no) (effects (font (size 1.27 1.27)) (justify left top)))
  (property "Manufacturer_Name" "Texas Instruments" (at 243.84 790.17 0) (hide yes) (show_name no) (do_not_autoplace no) (effects (font (size 1.27 1.27)) (justify left top)))
  (property "Manufacturer_Part_Number" "CD4511BE" (at 243.84 890.17 0) (hide yes) (show_name no) (do_not_autoplace no) (effects (font (size 1.27 1.27)) (justify left top)))
  (pin "1")
  (pin "2")
  (pin "3")
  (pin "14")
  (pin "16")
  (pin "9")
  (pin "12")
  (pin "11")
  (pin "7")
  (pin "5")
  (pin "15")
  (pin "6")
  (pin "4")
  (pin "8")
  (pin "10")
  (pin "13"))
 (symbol
  (lib_id "power:GND")
  (at 212.09 83.82 270)
  (unit 1)
  (body_style 1)
  (exclude_from_sim no)
  (in_bom yes)
  (on_board yes)
  (in_pos_files yes)
  (dnp no)
  (fields_autoplaced yes)
  (property "Reference" "#PWR090" (at 205.74 83.82 0) (hide yes) (show_name no) (do_not_autoplace no) (effects (font (size 1.27 1.27))))
  (property "Value" "GND" (at 208.28 83.8199 90) (show_name no) (do_not_autoplace no) (effects (font (size 1.27 1.27)) (justify right)))
  (property "Footprint" "" (at 212.09 83.82 0) (hide yes) (show_name no) (do_not_autoplace no) (effects (font (size 1.27 1.27))))
  (property "Datasheet" "" (at 212.09 83.82 0) (hide yes) (show_name no) (do_not_autoplace no) (effects (font (size 1.27 1.27))))
  (property "Description" "Power symbol creates a global label with name \"GND\" , ground" (at 212.09 83.82 0) (hide yes) (show_name no) (do_not_autoplace no) (effects (font (size 1.27 1.27))))
  (pin "1"))
 (symbol
  (lib_id "power:GND")
  (at 93.98 82.55 270)
  (unit 1)
  (body_style 1)
  (exclude_from_sim no)
  (in_bom yes)
  (on_board yes)
  (in_pos_files yes)
  (dnp no)
  (fields_autoplaced yes)
  (property "Reference" "#PWR089" (at 87.63 82.55 0) (hide yes) (show_name no) (do_not_autoplace no) (effects (font (size 1.27 1.27))))
  (property "Value" "GND" (at 90.17 82.5499 90) (show_name no) (do_not_autoplace no) (effects (font (size 1.27 1.27)) (justify right)))
  (property "Footprint" "" (at 93.98 82.55 0) (hide yes) (show_name no) (do_not_autoplace no) (effects (font (size 1.27 1.27))))
  (property "Datasheet" "" (at 93.98 82.55 0) (hide yes) (show_name no) (do_not_autoplace no) (effects (font (size 1.27 1.27))))
  (property "Description" "Power symbol creates a global label with name \"GND\" , ground" (at 93.98 82.55 0) (hide yes) (show_name no) (do_not_autoplace no) (effects (font (size 1.27 1.27))))
  (pin "1"))
 (symbol
  (lib_id "power:GND")
  (at 212.09 105.41 270)
  (unit 1)
  (body_style 1)
  (exclude_from_sim no)
  (in_bom yes)
  (on_board yes)
  (in_pos_files yes)
  (dnp no)
  (fields_autoplaced yes)
  (property "Reference" "#PWR072" (at 205.74 105.41 0) (hide yes) (show_name no) (do_not_autoplace no) (effects (font (size 1.27 1.27))))
  (property "Value" "GND" (at 208.28 105.4099 90) (show_name no) (do_not_autoplace no) (effects (font (size 1.27 1.27)) (justify right)))
  (property "Footprint" "" (at 212.09 105.41 0) (hide yes) (show_name no) (do_not_autoplace no) (effects (font (size 1.27 1.27))))
  (property "Datasheet" "" (at 212.09 105.41 0) (hide yes) (show_name no) (do_not_autoplace no) (effects (font (size 1.27 1.27))))
  (property "Description" "Power symbol creates a global label with name \"GND\" , ground" (at 212.09 105.41 0) (hide yes) (show_name no) (do_not_autoplace no) (effects (font (size 1.27 1.27))))
  (pin "1")))
